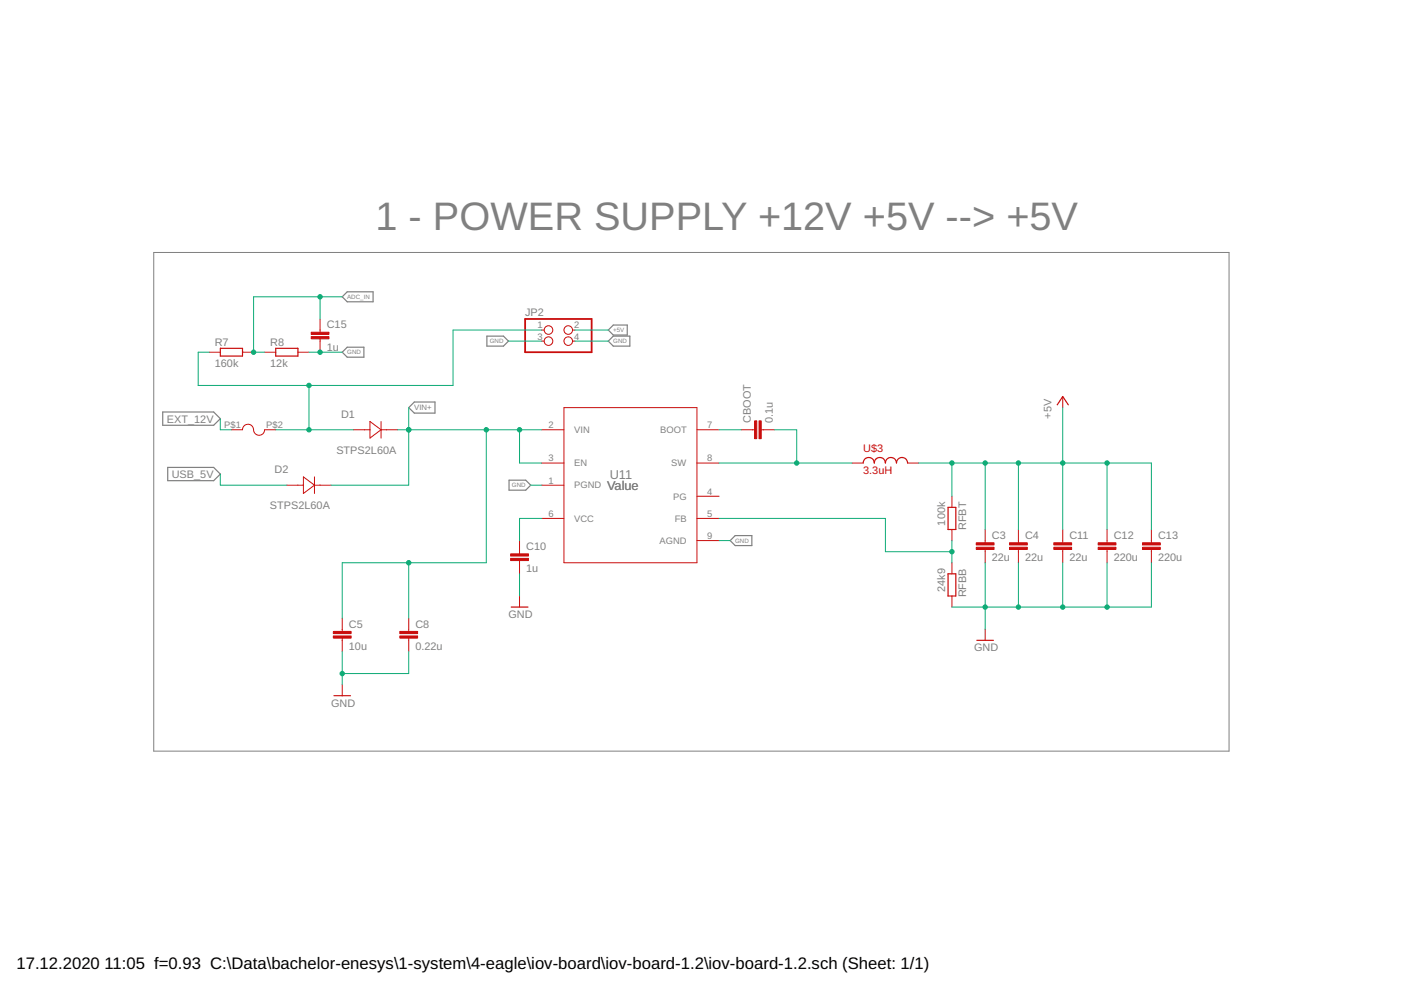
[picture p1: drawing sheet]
<svg xmlns="http://www.w3.org/2000/svg" width="297mm" height="210mm" viewBox="0 0 297 210" stroke-linecap="round" stroke-linejoin="round" font-family="sans-serif">
<path d="M32.6 53.5h228v105.8h-228z" fill="none" stroke="#808080" stroke-width=".21"/>
<path d="M72.6 62.9l1-1h5.5v2.1h-5.5zM73.6 73.6h3.6v2.1h-3.6l-1-1zM103.2 71.3h3.5l1.1 1-1.1 1.1h-3.5zM129 72.3l1-1h3.5v2.1h-3.5zM129 70l1-1.1h3v2.1h-3zM34.5 87.4h10.8l1.4 1.4-1.4 1.4h-10.8zM35.6 99.1h9.7l1.4 1.4-1.4 1.4h-9.7zM86.7 86.4l1.1-1.2h4.4v2.4h-4.4zM107.9 101.8h3.6l1 1.1-1 1h-3.6zM154.8 114.6l1.1-1h3.5v2.1h-3.5z" fill="none" stroke="#808080" stroke-width=".25"/>
<path d="M46.7 73.9h4.7v1.6h-4.7zM58.5 73.9h4.7v1.6h-4.7zM183 98.2a1.19 1.19 0 0 1 1.2-1.2 1.19 1.19 0 0 1 1.2 1.2 1.17 1.17 0 0 1 1.2-1.2 1.17 1.17 0 0 1 1.1 1.2 1.17 1.17 0 0 1 1.2-1.2 1.17 1.17 0 0 1 1.2 1.2 1.17 1.17 0 0 1 1.2-1.2 1.17 1.17 0 0 1 1.1 1.2M224.2 85.8l1.1-1.7 1.2 1.7M201 107.6h1.6v4.7h-1.6zM108.4 128.7h3.5M201 121.7h1.6v4.7h-1.6zM207.1 135.8h3.5M70.8 147.5h3.5" fill="none" stroke="#c90d0c" stroke-width=".25"/>
<g fill="none" stroke="#c90d0c" stroke-width=".21">
<path d="M44.4 74.7h2.3M51.4 74.7h2.4M56.1 74.7h2.4M63.2 74.7h2.3M67.9 67.6v2.8M67.9 71.8v2.9M114.9 70h.5M114.9 72.3h.5M121.4 70h.5M121.4 72.3h.5M49.1 91.1h2.3a1.2 1.2 0 0 1 1.3-1.1 1.2 1.2 0 0 1 1.1 1.4 1.18 1.18 0 0 0 1.3 .9 1.18 1.18 0 0 0 1-1.2h2.4M74.9 91.1h3.5"/>
<path d="M78.4 89.4l2.4 1.7-2.4 1.8zM80.8 91.1h3.5M80.8 89.4v3.5M114.9 91.1h4.7M114.9 98.2h4.7M119.6 86.4h28.2v32.9h-28.2zM147.8 91.1h4.7M147.8 98.2h4.7M157.2 91.1h2.8M161.4 91.1h2.8M180.7 98.2h2.3M192.4 98.2h2.4"/>
<path d="M225.3 84.1v2.3M60.8 102.9h3.5M64.3 101.1l2.4 1.8-2.4 1.7zM66.7 102.9h3.5M66.7 101.1v3.5M110.2 114.6v2.8M110.2 118.9v2.8M114.9 102.9h4.7M114.9 109.9h4.7M147.8 105.2h4.7M147.8 109.9h4.7M147.8 114.6h4.7"/>
<path d="M201.8 105.2v2.4M201.8 112.3v2.3M201.8 119.3v2.4M208.9 112.3v2.8M208.9 116.5v2.8M215.9 112.3v2.8M215.9 116.5v2.8M225.3 112.3v2.8M225.3 116.5v2.8M234.7 112.3v2.8M234.7 116.5v2.8M244.1 112.3v2.8"/>
<path d="M244.1 116.5v2.8M72.6 131.1v2.8M72.6 135.3v2.8M86.7 131.1v2.8M86.7 135.3v2.8M110.2 126.4v2.3M201.8 126.4v2.3M208.9 133.4v2.4M72.6 145.2v2.3"/>
<circle cx="116.3" cy="72.3" r=".91"/>
<circle cx="116.3" cy="70" r=".91"/>
<circle cx="120.5" cy="70" r=".91"/>
<circle cx="120.5" cy="72.3" r=".91"/>
</g>
<g fill="#c90d0c" stroke="#c90d0c" stroke-width=".21">
<path d="M160.9 89.2h.5v3.8h-.5z"/>
<path d="M160 89.2h.4v3.8h-.4z"/>
<path d="M108.3 118.4h3.7v.5h-3.7z"/>
<path d="M108.3 117.4h3.7v.5h-3.7z"/>
<path d="M70.7 134.8h3.7v.5h-3.7z"/>
<path d="M70.7 133.9h3.7v.4h-3.7z"/>
<path d="M84.8 134.8h3.7v.5h-3.7z"/>
<path d="M84.8 133.9h3.7v.4h-3.7z"/>
<path d="M207 116h3.8v.5h-3.8z"/>
<path d="M207 115.1h3.8v.4h-3.8z"/>
<path d="M214 116h3.8v.5h-3.8z"/>
<path d="M214 115.1h3.8v.4h-3.8z"/>
<path d="M223.4 116h3.8v.5h-3.8z"/>
<path d="M223.4 115.1h3.8v.4h-3.8z"/>
<path d="M232.8 116h3.8v.5h-3.8z"/>
<path d="M232.8 115.1h3.8v.4h-3.8z"/>
<path d="M242.2 116h3.8v.5h-3.8z"/>
<path d="M242.2 115.1h3.8v.4h-3.8z"/>
<path d="M66 71.4h3.7v.4h-3.7z"/>
<path d="M66 70.4h3.7v.5h-3.7z"/>
</g>
<path d="M111.3 67.6h14.1v7.1h-14.1z" fill="none" stroke="#c90d0c" stroke-width=".38"/>
<g fill="none" stroke="#0dab76" stroke-width=".21">
<path d="M65.5 74.7h7.1M67.9 62.9v4.7M72.6 62.9h-18.8v11.8h2.3M107.8 72.3h7.1M114.9 70h-18.8v11.7h-54.1v-7h2.4M121.9 72.3h7.1M121.9 70h7.1M46.7 88.8v2.3h2.4M58.5 91.1h16.4M65.5 81.7v9.4M84.3 91.1h30.6M86.7 86.4v16.5h-16.5"/>
<path d="M103.1 91.1v28.2h-30.5v11.8M110.2 91.1v7.1h4.7M152.5 91.1h4.7M152.5 98.2h28.2M164.2 91.1h4.7v7.1M194.8 98.2h49.3v14.1M201.8 98.2v7M208.9 98.2v14.1M215.9 98.2v14.1M225.3 86.4v25.9M234.7 98.2v14.1M46.7 100.5v2.4h14.1"/>
<path d="M86.7 119.3v11.8M112.5 102.9h2.4M114.9 109.9h-4.7v4.7M152.5 114.6h2.3M152.5 109.9h35.2v7.1h14.1M201.8 114.6v4.7M208.9 119.3v14.1M215.9 119.3v9.4M225.3 119.3v9.4M234.7 119.3v9.4M244.1 119.3v9.4h-42.3M72.6 138.1v7.1"/>
<path d="M86.7 138.1v4.7h-14.1M110.2 121.7v4.7"/>
</g>
<g fill="#0dab76" stroke="#0dab76" stroke-width=".21">
<circle cx="72.6" cy="142.8" r=".47"/>
<circle cx="215.9" cy="128.7" r=".47"/>
<circle cx="225.3" cy="128.7" r=".47"/>
<circle cx="208.9" cy="128.7" r=".47"/>
<circle cx="234.7" cy="128.7" r=".47"/>
<circle cx="67.9" cy="74.7" r=".47"/>
<circle cx="53.8" cy="74.7" r=".47"/>
<circle cx="67.9" cy="62.9" r=".47"/>
<circle cx="201.8" cy="117" r=".47"/>
<circle cx="168.9" cy="98.2" r=".47"/>
<circle cx="225.3" cy="98.2" r=".47"/>
<circle cx="201.8" cy="98.2" r=".47"/>
<circle cx="208.9" cy="98.2" r=".47"/>
<circle cx="215.9" cy="98.2" r=".47"/>
<circle cx="234.7" cy="98.2" r=".47"/>
<circle cx="65.5" cy="91.1" r=".47"/>
<circle cx="65.5" cy="81.7" r=".47"/>
<circle cx="86.7" cy="91.1" r=".47"/>
<circle cx="86.7" cy="119.3" r=".47"/>
<circle cx="103.1" cy="91.1" r=".47"/>
<circle cx="110.2" cy="91.1" r=".47"/>
</g>
<text font-size="8.4" fill="#808080" x="79.6" y="48.8">1 - POWER SUPPLY +12V +5V --&gt; +5V</text>
<g font-size="3.5">
<text x="3.5" y="205.4">17.12.2020</text>
<text x="22.2" y="205.4">11:05 f=0.93 C:\Data\bachelor-enesys\1-system\4-eagle\iov-board\iov-board-1.2\iov-board-1.2.sch (Sheet: 1/1)</text>
</g>
<g font-size="2.7" fill="#808080">
<text x="129.3" y="101.5">U11</text>
<text x="128.7" y="103.8">Value</text>
</g>
<g font-size="2.3" fill="#808080">
<text x="69.3" y="69.6">C15</text>
<text x="111.3" y="67">JP2</text>
<text x="45.5" y="77.7">160k</text>
<text x="45.5" y="73.3">R7</text>
<text x="57.3" y="77.7">12k</text>
<text x="57.3" y="73.3">R8</text>
<text x="69.3" y="74.3">1u</text>
<text x="35.4" y="89.6">EXT_12V</text>
<text x="72.3" y="88.6">D1</text>
<text x="159.2" y="89.7" transform="rotate(-90 159.2 89.7)">CBOOT</text>
<text x="163.9" y="89.7" transform="rotate(-90 163.9 89.7)">0.1u</text>
<text x="223" y="88.8" transform="rotate(-90 223 88.8)">+5V</text>
<text x="36.4" y="101.3">USB_5V</text>
<text x="58.2" y="100.4">D2</text>
<text x="71.3" y="96.2">STPS2L60A</text>
<text x="57.2" y="108">STPS2L60A</text>
<text x="200.4" y="111.4" transform="rotate(-90 200.4 111.4)">100k</text>
<text x="204.9" y="112.4" transform="rotate(-90 204.9 112.4)">RFBT</text>
<text x="111.6" y="116.6">C10</text>
<text x="210.3" y="119">22u</text>
<text x="210.3" y="114.3">C3</text>
<text x="217.3" y="119">22u</text>
<text x="217.3" y="114.3">C4</text>
<text x="226.7" y="119">22u</text>
<text x="226.7" y="114.3">C11</text>
<text x="236.1" y="119">220u</text>
<text x="236.1" y="114.3">C12</text>
<text x="245.5" y="119">220u</text>
<text x="245.5" y="114.3">C13</text>
<text x="111.6" y="121.3">1u</text>
<text x="200.4" y="125.5" transform="rotate(-90 200.4 125.5)">24k9</text>
<text x="107.8" y="131.1">GND</text>
<text x="204.9" y="126.7" transform="rotate(-90 204.9 126.7)">RFBB</text>
<text x="74" y="137.8">10u</text>
<text x="74" y="133.1">C5</text>
<text x="88.1" y="137.8">0.22u</text>
<text x="88.1" y="133.1">C8</text>
<text x="206.5" y="138.1">GND</text>
<text x="70.2" y="149.9">GND</text>
</g>
<g font-size="2.3" fill="#c90d0c">
<text x="183" y="95.8">U$3</text>
<text x="183" y="100.5">3.3uH</text>
</g>
<g font-size="2" fill="#808080">
<text x="113.9" y="69.6">1</text>
<text x="113.9" y="72">3</text>
<text x="121.7" y="69.6">2</text>
<text x="121.7" y="72">4</text>
<text x="47.5" y="90.8">P$1</text>
<text x="56.4" y="90.8">P$2</text>
<text x="116.3" y="90.8">2</text>
<text x="121.7" y="91.8">VIN</text>
<text x="140" y="91.8">BOOT</text>
<text x="149.9" y="90.8">7</text>
<text x="116.3" y="97.8">3</text>
<text x="121.7" y="98.9">EN</text>
<text x="142.3" y="98.9">SW</text>
<text x="149.9" y="97.8">8</text>
<text x="116.3" y="102.5">1</text>
<text x="121.7" y="103.6">PGND</text>
<text x="142.7" y="105.9">PG</text>
<text x="149.9" y="104.9">4</text>
<text x="116.3" y="109.6">6</text>
<text x="121.7" y="110.6">VCC</text>
<text x="143.1" y="110.6">FB</text>
<text x="149.9" y="109.6">5</text>
<text x="139.8" y="115.3">AGND</text>
<text x="149.9" y="114.3">9</text>
</g>
<text font-size="1.7" fill="#808080" x="87.8" y="87">VIN+</text>
<g font-size="1.3" fill="#808080">
<text x="73.6" y="63.4">ADC_IN</text>
<text x="130" y="70.4">+5V</text>
<text x="73.6" y="75.1">GND</text>
<text x="103.8" y="72.8">GND</text>
<text x="130" y="72.8">GND</text>
<text x="108.5" y="103.3">GND</text>
<text x="155.9" y="115.1">GND</text>
</g>
</svg>
